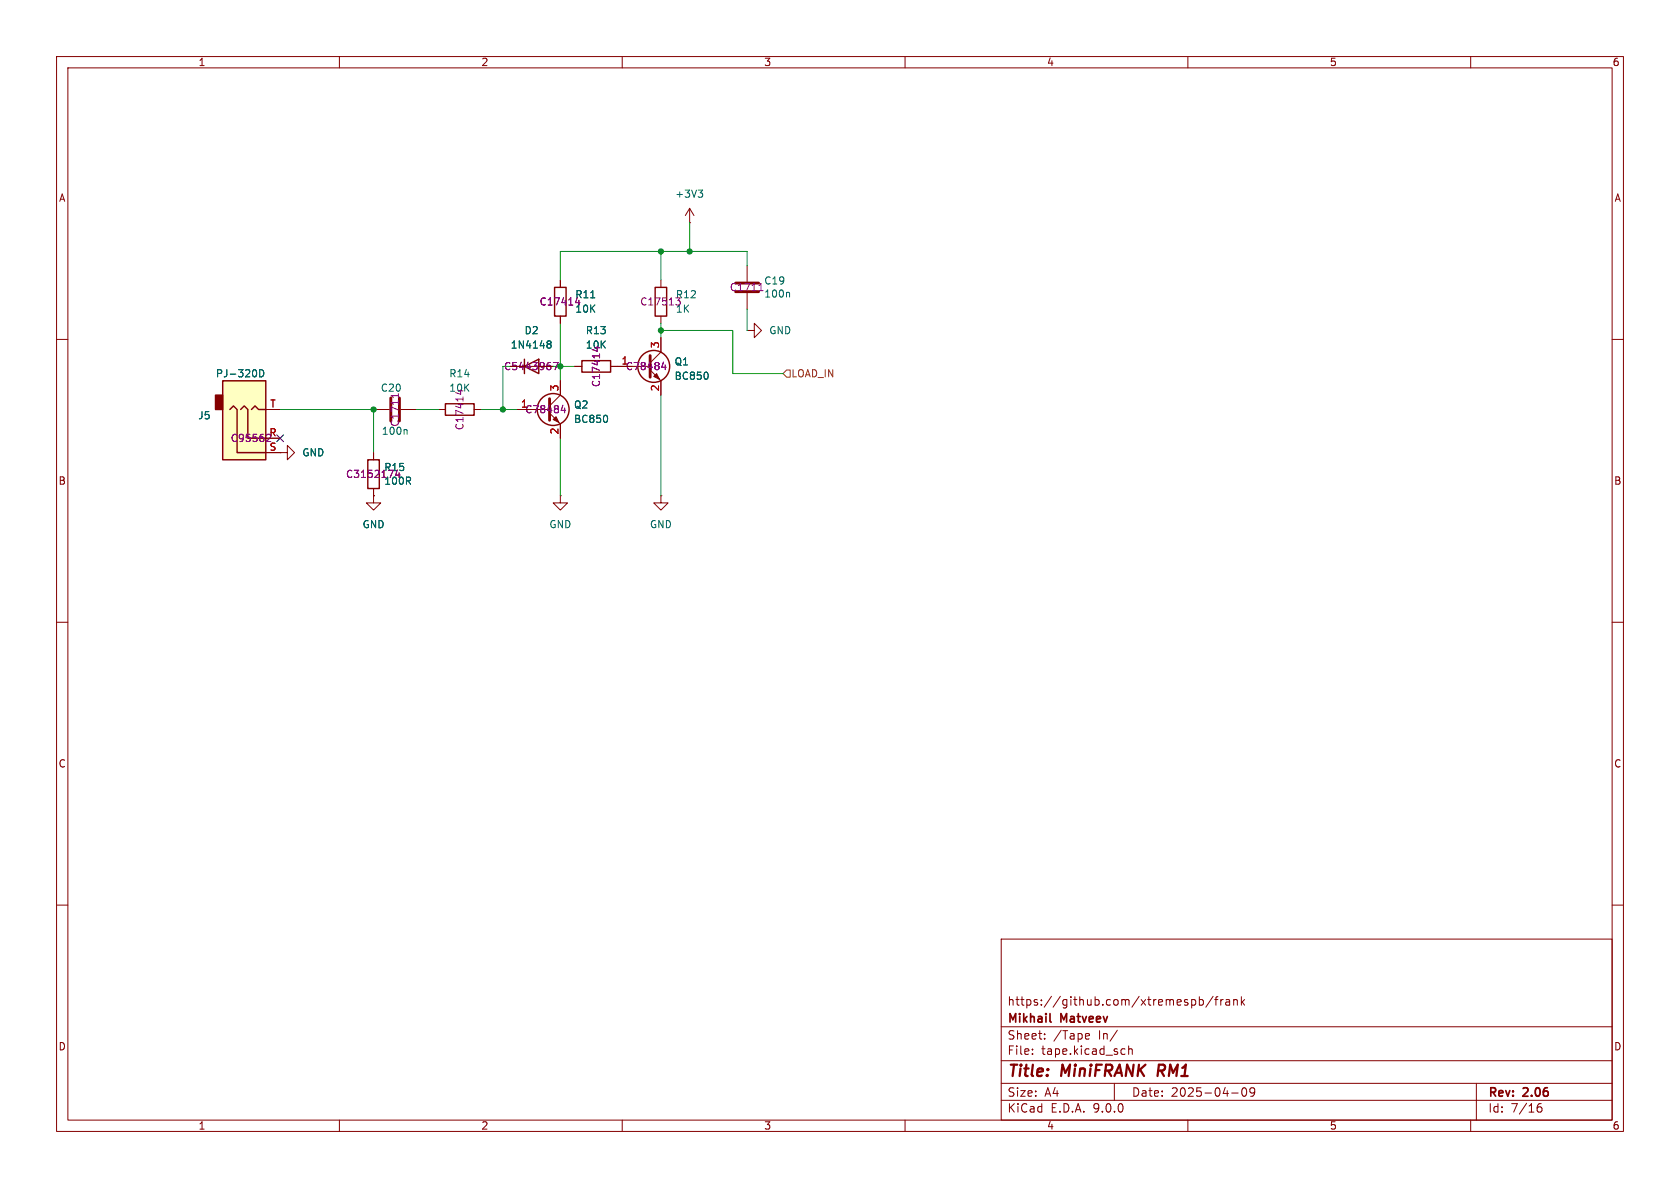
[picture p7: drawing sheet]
<svg xmlns="http://www.w3.org/2000/svg" width="297mm" height="210mm" viewBox="0 0 297 210" stroke-linecap="round" stroke-linejoin="round" font-family="sans-serif">
<g fill="none" stroke="#840000" stroke-width=".18">
<path d="M10 10h277v190h-277zM12 12h273v186h-273zM60 10v2M110 10v2M160 10v2M210 10v2M260 10v2M132.1 58.4h1.2v-1.2l1.3 1.2-1.3 1.3v-1.3M132.1 58.4h.1M10 60h2M66 72.4h2.8M70.9 72.4h2.8"/>
<path d="M77.5 72.4h1.2M83.8 72.4h1.3M285 60h2M49.5 80h1.3v-1.3l1.3 1.3-1.3 1.3v-1.3M49.5 80h.1M66 87.6v1.3h1.3l-1.3 1.3-1.2-1.3h1.2M66 87.6h.1M66 80v1.3M66 86.4v1.2M99.1 87.6v1.3h1.2l-1.2 1.3-1.3-1.3h1.3M99.1 87.6h.1M10 110h2"/>
<path d="M285 110h2M10 160h2M177 166h108v32h-108zM210.7 176.8l.4-.1 .3 .3v.4l-.2 .2h-.5M212 176.8l.5-.1 .2 .3v.4l-.1 .2h-.6M212 176.2v1.5M214.5 176.1l-1.3 2M214.7 176.7h.6M215.3 176.2l-.3 .2v1.3M215.8 176.7v1M216.2 176.7l-.2 .1-.2 .2M216.7 176.8h.6l.1 .9"/>
<path d="M217.4 177.1h-.5a.29 .29 0 0 0-.2 .3 .29 .29 0 0 0 .2 .3l.5-.1M218.1 176.8l.2-.1 .4 .1v.9M218.1 176.7v1M219.5 176.2v1.5M219.6 177.1l.4 .6M220 176.7l-.5 .6M285 160h2M60 198v2M110 198v2M160 198v2M177 194.5h108M177 191.5h108"/>
<path d="M177 187.5h108M177 181.5h108M182.5 186.3v.1M182.5 185.5v.1M184.7 183.6v.1M184.7 182.8v.1M192.1 182.7l.4 .1 .1 .3-.7 .1M192.5 183.6l-.4 .1M197 191.5v3M197.5 182.1l-1.3 2M198.5 185.4l.4 .1M198.9 186.3l-.4 .1"/>
<path d="M199.5 185.5l.2-.1 .4 .1 .1 .9M199.5 184.9v1.5M210 198v2M217.7 193.2h1.2M219.7 192.4l.2-.1a.81 .81 0 0 1 .6 .6 .81 .81 0 0 1-.3 .8l-.2 .1a.81 .81 0 0 1-.3-1.4zM221.8 192.9l-.3 .3h-.3l-.2-.3 .1-.5 .4-.1 .2 .1a.99 .99 0 0 1-.3 1.4h-.3M260 198v2M261 191.5v6.5M271.7 196l.3-.3h.5l.1 .3v.3l-.3 .3-.4-.1-.2-.2M272.5 195.1a.59 .59 0 0 0-.8 .6"/>
</g>
<path d="M204.9 188.2l-.3 2" fill="none" stroke="#840000" stroke-width=".4"/>
<path d="M185.6 180.5l.2 .2" fill="none" stroke="#840000" stroke-width=".3"/>
<path d="M69.1 70.4v4M70.6 70.4v4" fill="none" stroke="#840000" stroke-width=".51"/>
<path d="M71.8 75.9l.2 .2v.7" fill="none" stroke="#006464" stroke-width=".18"/>
<path d="M69.3 70.1l.2 .1M70.4 69.6v.7M70.5 83.6v.8" fill="none" stroke="#840084" stroke-width=".18"/>
<path d="M78.7 71.4h5.1v2h-5.1zM65 81.3h2.1v5.1h-2.1z" fill="none" stroke="#840000" stroke-width=".25"/>
<path d="M39.4 67.3h7.6v14h-7.6z" fill="#ffffc2"/>
<path d="M38.1 69.9h1.3v2.5h-1.3z" fill="#840000" stroke="#840000" stroke-width=".25"/>
<g fill="none" stroke="#840000" stroke-width=".25">
<path d="M98 50.8h2.1v5.1h-2.1zM115.8 50.8h2.1v5.1h-2.1zM39.4 67.3h7.6v14h-7.6zM40.6 72.4l.7-.6 .6 .6v7.6h5.1M42.5 72.4l.7-.6 .6 .6v5.1h3.2M44.4 72.4l.7-.6 .6 .6h1.3M92.7 64.8l2.5-1.3v2.5zM92.7 63.5v2.5M102.9 63.8h5v2h-5z"/>
<circle cx="97.8" cy="72.4" r="2.82"/>
<circle cx="115.6" cy="64.8" r="2.82"/>
</g>
<g fill="none" stroke="#840000" stroke-width=".18">
<path d="M121.9 39.4h.1M121.9 36.8l-.7 1.3M121.9 36.8l.8 1.3M121.9 36.8v2.6M99.1 49.5v1.3M99.1 55.9v1.3M116.8 59.7v2.5l-1.9 1.9M116.8 49.5v1.3M116.8 55.9v1.3M132.1 47v2.8M132.1 51.8v2.8M47 77.5h2.5"/>
<path d="M47 72.4h2.5M91.4 72.4h5.8M95.2 64.8h2.6M97.2 73l1.9 1.9v2.6M99.1 67.3v2.6l-1.9 1.9M101.6 64.8h1.3M107.9 64.8h7M114.9 65.4l1.9 1.9v2.6M47 80h2.5M49.5 80h.1M66 87.6h.1M66 80v1.3"/>
<path d="M66 86.4v1.2M116.8 87.6v1.3h1.3l-1.3 1.3-1.2-1.3h1.2M116.8 87.6h.1"/>
</g>
<path d="M123.4 33.6h.8l-.4 .5M124 34.1l.2 .2v.3l-.2 .3M104.4 52.6h.8M139.4 51.7l.2 .2v.6M45.9 65.3a.64 .64 0 0 1 .7 .7 .64 .64 0 0 1-.7 .6zM96.8 60.8h.1M96.8 60.3h.4l.2 .1v.2l-.2 .2M96.9 60.8h.3M96.9 60.8l-.1 .1M97.2 60.8l.2 .3v.3l-.2 .1h-.4M107.3 73.5l.1 .4-.1 .7M125.1 65.9l.1 .4-.1 .6" fill="none" stroke="#006464" stroke-width=".18"/>
<path d="M102.4 53.1v.8M120.3 53.4v.3M134.2 51.4h.7M134.3 50.4l.2-.3v1.3M47.8 77.3l-.7 .7M97.8 64.1h.9l-.6 1.2M99.2 72.5h.8M99.8 72.1v.9M117 64.9h.8M117.6 64.5v.8M70.5 83.6v.8" fill="none" stroke="#840084" stroke-width=".18"/>
<path d="M130 50h4.1M130 51.6h4.1M97.2 70.5v3.8M114.9 62.9v3.8" fill="none" stroke="#840000" stroke-width=".51"/>
<g fill="#840000" stroke="#840000" stroke-width=".18">
<path d="M115.6 66.5l.5-.5 .5 1.1z"/>
<path d="M97.8 74.2l.5-.5 .5 1z"/>
</g>
<path d="M139.1 65.4h.6v1.3h-.6l-.7-.7z" fill="none" stroke="#725600" stroke-width=".18"/>
<g fill="none" stroke="#009600" stroke-width=".18">
<path d="M121.9 39.4v5.1M99.1 57.2v10.1M116.8 44.5v5M116.8 57.2v2.5M116.8 58.4h12.7v7.6h8.9M132.1 47v-2.5h-33v5M132.1 54.6v3.8M49.5 72.4h16.5v7.6M73.7 72.4h3.8M85.1 72.4h6.3M88.9 64.8v7.6M97.8 64.8h3.8"/>
<path d="M99.1 77.5v10.1M116.8 69.9v17.7"/>
</g>
<path d="M48.9 76.9l1.2 1.2M50.1 76.9l-1.2 1.2" fill="none" stroke="#000084" stroke-width=".18"/>
<g fill="#009600" stroke="#009600" stroke-width=".18">
<circle cx="88.9" cy="72.4" r=".46"/>
<circle cx="66" cy="72.4" r=".46"/>
<circle cx="99.1" cy="64.8" r=".46"/>
<circle cx="121.9" cy="44.5" r=".46"/>
<circle cx="116.8" cy="58.4" r=".46"/>
<circle cx="116.8" cy="44.5" r=".46"/>
</g>
<g font-size="2.8" fill="#840000">
<text x="178" y="190.9">Title:</text>
<text x="187.7" y="190.9">MiniFRANK</text>
<text x="205.5" y="190.9">RM1</text>
</g>
<g font-size="2.1" fill="#840000">
<text x="178" y="178">https://github.com/xtremespb/frank</text>
<text x="178" y="184">Sheet:</text>
<text x="178" y="181.2">Mikhail</text>
<text x="186.2" y="184">/Tape</text>
<text x="187.6" y="181.2">Matveev</text>
<text x="194.2" y="184">In/</text>
<text x="178" y="186.7">File:</text>
<text x="184.1" y="186.7">tape.kicad_sch</text>
<text x="178" y="196.9">KiCad</text>
<text x="178" y="194.1">Size:</text>
<text x="184.7" y="194.1">A4</text>
<text x="185.7" y="196.9">E.D.A.</text>
<text x="193.3" y="196.9">9.0.0</text>
<text x="200" y="194.1">Date:</text>
<text x="207" y="194.1">2025-04-09</text>
<text x="263" y="194.3">Rev:</text>
<text x="263" y="196.9">Id:</text>
<text x="267.1" y="196.9">7/16</text>
<text x="269.4" y="194.3">2.06</text>
</g>
<g font-size="1.8" fill="#840000">
<text x="35" y="11.9">1</text>
<text x="85" y="11.9">2</text>
<text x="135" y="11.9">3</text>
<text x="185" y="11.9">4</text>
<text x="235" y="11.9">5</text>
<text x="285" y="11.9">6</text>
<text x="10.3" y="35.9">A</text>
<text x="285.3" y="35.9">A</text>
<text x="89" y="65.6">C5443967</text>
<text x="10.3" y="85.9">B</text>
<text x="285.3" y="85.9">B</text>
<text x="10.3" y="135.9">C</text>
<text x="285.3" y="135.9">C</text>
<text x="10.3" y="185.9">D</text>
<text x="285.3" y="185.9">D</text>
<text x="35" y="199.9">1</text>
<text x="85" y="199.9">2</text>
<text x="135" y="199.9">3</text>
<text x="185" y="199.9">4</text>
<text x="235" y="199.9">5</text>
<text x="285" y="199.9">6</text>
</g>
<g font-size="1.8" fill="#006464">
<text x="119.3" y="35.2">+3V3</text>
<text x="135" y="52.8">100n</text>
<text x="135" y="50.5">C19</text>
<text x="92.6" y="59.3">D2</text>
<text x="101.6" y="55.5">10K</text>
<text x="103.5" y="59.3">R13</text>
<text x="135.9" y="59.3">GND</text>
<text x="90.2" y="61.8">1N4148</text>
<text x="119.2" y="64.8">Q1</text>
<text x="38.1" y="66.9">PJ-320D</text>
<text x="79.3" y="66.9">R14</text>
<text x="119.2" y="67.3">BC850</text>
<text x="34.9" y="74.3">J5</text>
<text x="101.4" y="75">BC850</text>
<text x="101.4" y="72.4">Q2</text>
<text x="53.3" y="80.9">GND</text>
<text x="64" y="93.6">GND</text>
<text x="97" y="93.6">GND</text>
<text x="114.8" y="93.6">GND</text>
</g>
<g font-size="1.8" fill="#840084">
<text x="101.6" y="52.9">R11</text>
<text x="119.4" y="52.9">R12</text>
<text x="128.9" y="51.7">C1711</text>
<text x="95.3" y="54.2">C17414</text>
<text x="113.1" y="54.2">C17513</text>
<text x="119.4" y="55.5">1K</text>
<text x="103.5" y="61.8">10K</text>
<text x="110.5" y="65.6">C78484</text>
<text x="67.2" y="69.4">C20</text>
<text x="79.3" y="69.4">10K</text>
<text x="106.3" y="68.5" transform="rotate(-90 106.3 68.5)">C17414</text>
<text x="67.4" y="77.1">100n</text>
<text x="70.7" y="75.5" transform="rotate(-90 70.7 75.5)">C1711</text>
<text x="82.1" y="76.2" transform="rotate(-90 82.1 76.2)">C17414</text>
<text x="92.8" y="73.3">C78484</text>
<text x="40.7" y="78.3">C95562</text>
<text x="67.8" y="83.5">R15</text>
<text x="61.1" y="84.7">C3152174</text>
<text x="67.8" y="85.9">100R</text>
</g>
<g font-size="1.8" fill="#a90000">
<text x="109.8" y="64.5">1</text>
<text x="116.6" y="61.7" transform="rotate(-90 116.6 61.7)">3</text>
<text x="98.8" y="69.3" transform="rotate(-90 98.8 69.3)">3</text>
<text x="116.6" y="69.3" transform="rotate(-90 116.6 69.3)">2</text>
<text x="47.5" y="77.2">R</text>
<text x="47.7" y="72.1">T</text>
<text x="92" y="72.1">1</text>
<text x="98.8" y="76.9" transform="rotate(-90 98.8 76.9)">2</text>
<text x="47.6" y="79.8">S</text>
</g>
<text font-size="1.8" fill="#725600" x="139.8" y="66.9">LOAD_IN</text>
</svg>
